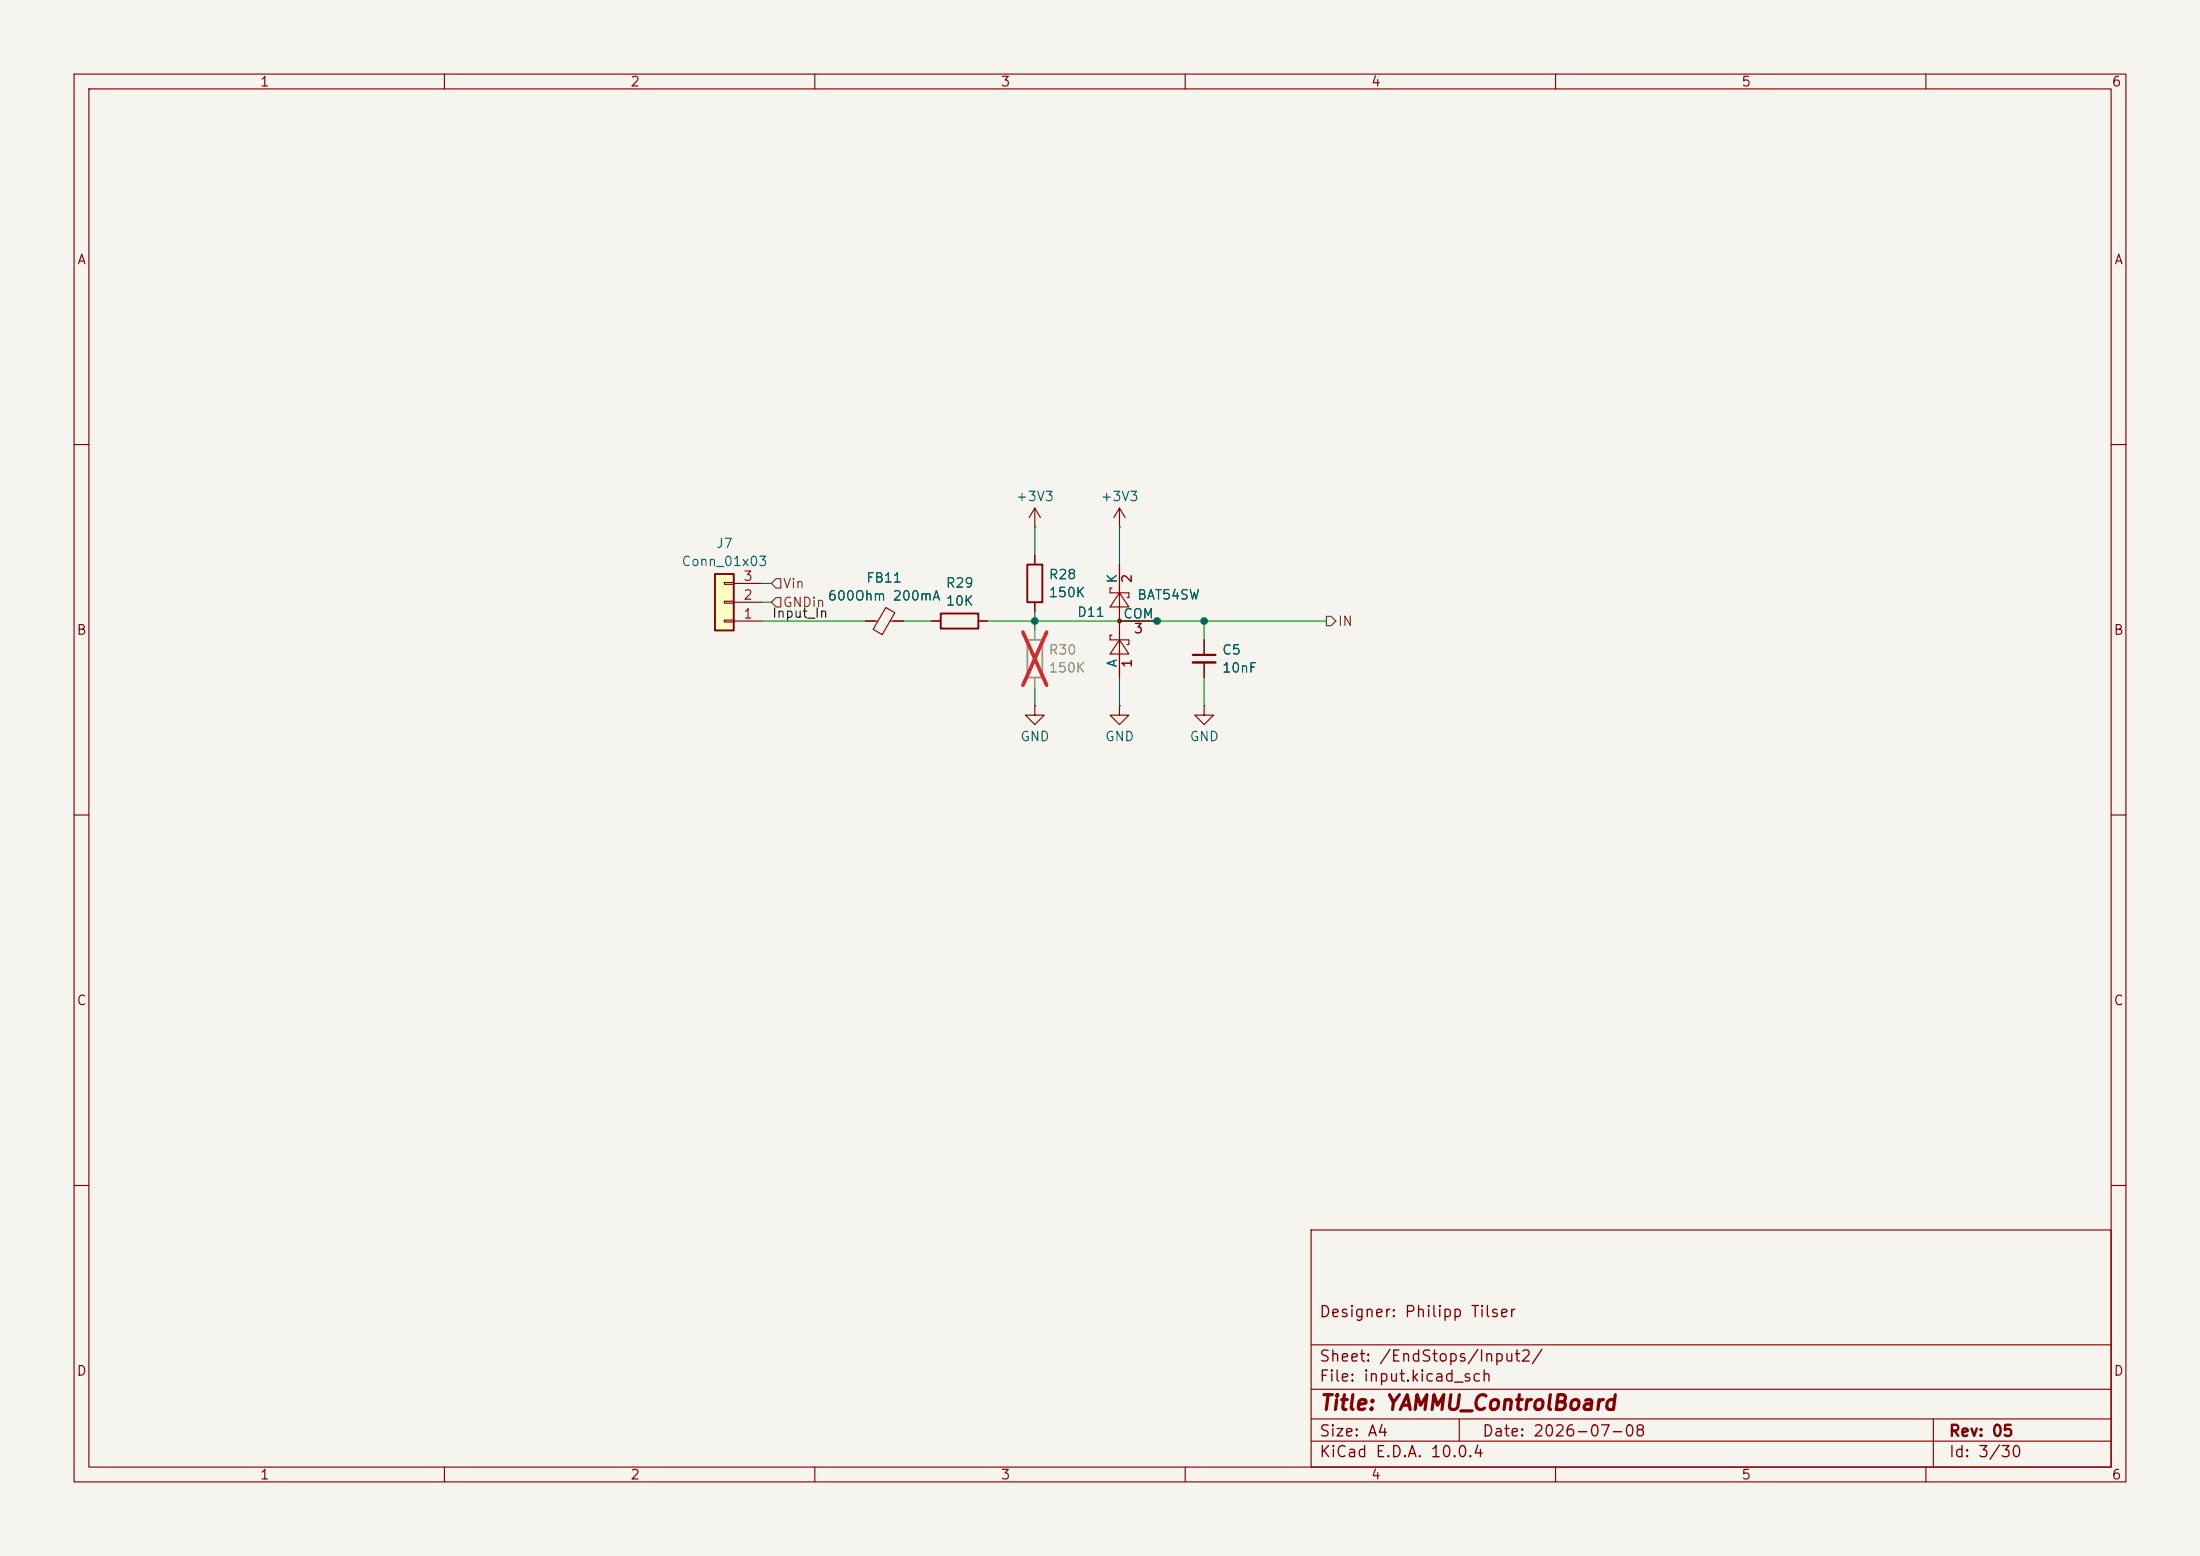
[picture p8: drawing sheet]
<svg xmlns="http://www.w3.org/2000/svg" width="297mm" height="210mm" viewBox="0 0 297 210" stroke-linecap="round" stroke-linejoin="round" font-family="sans-serif">
<path d="M0 0h297v210h-297z" fill="#f5f4ef" stroke="#f5f4ef" stroke-width=".14"/>
<g fill="none" stroke="#840000" stroke-width=".15">
<path d="M10 10h277v190h-277zM12 12h273v186h-273zM60 10v2M110 10v2M160 10v2M210 10v2M260 10v2M10 60h2M285 60h2M10 110h2M285 110h2M10 160h2"/>
<path d="M177 166h108v32h-108zM285 160h2M60 198v2M110 198v2M160 198v2M177 194.5h108M177 191.5h108M177 187.5h108M177 181.5h108M197 191.5v3M210 198v2M260 198v2"/>
<path d="M261 191.5v6.5"/>
</g>
<path d="M96.5 77.5h2.6v7.6h-2.6z" fill="#ffffc2"/>
<path d="M96.5 77.5h2.6v7.6h-2.6zM138.7 76.2h2v5.1h-2zM127 82.8h5.1v2h-5.1z" fill="none" stroke="#840000" stroke-width=".25"/>
<g fill="none" stroke="#840000" stroke-width=".15">
<path d="M97.8 78.6h1.3v.3h-1.3zM99.1 78.7h3.8M139.7 71.1h.1M139.7 68.6v2.5M139.7 74.9v1.3M139.7 68.6l-.8 1.3M139.7 68.6l.8 1.3M150.1 79.4h-.2v.6h2.5v.6h-.3M151.1 71.1h.1M151.1 68.6l-.7 1.3M151.1 68.6l.8 1.3M151.1 68.6v2.5"/>
<path d="M151.1 76.2v15.2M97.8 83.7h1.3v.2h-1.3zM97.8 81.2h1.3v.2h-1.3zM99.1 83.8h3.8M99.1 81.3h3.8M116.8 83.8h1.7M119.6 82l1.2 .7-1.7 2.9-1.2-.7zM120.2 83.8h1.7M125.7 83.8h1.3M132.1 83.8h1.2M139.7 95.3v1.2h1.3l-1.3 1.3-1.3-1.3h1.3M139.7 95.3h.1"/>
<path d="M139.7 81.3v1.3M150.1 85.7h-.2v.7h2.5v.6h-.3M151.1 95.3v1.2h1.3l-1.3 1.3-1.2-1.3h1.2M151.1 95.3h.1M151.1 86.4l1.3 1.9h-2.5zM151.1 80l1.3 1.9h-2.5zM151.1 83.8h5.1M162.6 95.3v1.2h1.2l-1.2 1.3-1.3-1.3h1.3M162.6 95.3h.1M162.6 86.4v2M162.6 89.4v2"/>
</g>
<path d="M161 88.4h3.1" fill="none" stroke="#840000" stroke-width=".3"/>
<path d="M161 89.4h3.1" fill="none" stroke="#840000" stroke-width=".33"/>
<path d="M138.7 86.4h2v5h-2z" fill="none" stroke="#9c9b98" stroke-width=".25"/>
<path d="M139.7 85.1v1.3M139.7 91.4v1.3" fill="none" stroke="#9c9b98" stroke-width=".15"/>
<path d="M138.1 85.3l3.2 7.2M141.3 85.3l-3.2 7.2" fill="none" stroke="#e12e31" stroke-width=".46"/>
<circle cx="151.1" cy="83.8" r=".25" fill="#840000" stroke="#840000" stroke-width=".15"/>
<path d="M104.8 78.1h.6v1.3h-.6l-.7-.7zM104.8 80.6h.6v1.3h-.6l-.7-.6zM179.1 83.2h.6l.6 .6-.6 .7h-.6z" fill="none" stroke="#725600" stroke-width=".15"/>
<path d="M102.9 78.7h1.2M139.7 71.1v3.8M151.1 71.1v5.1M102.9 81.3h1.2M102.9 83.8h13.9M121.9 83.8h3.8M133.3 83.8h45.8M139.7 82.6v2.5M139.7 92.7v2.6M151.1 91.4v3.9M162.6 83.8v2.6M162.6 91.4v3.9" fill="none" stroke="#009600" stroke-width=".15"/>
<g fill="#009600" stroke="#009600" stroke-width=".14">
<circle cx="156.2" cy="83.8" r=".46"/>
<circle cx="139.7" cy="83.8" r=".46"/>
<circle cx="162.6" cy="83.8" r=".46"/>
</g>
<text font-size="2" fill="#840000" x="178" y="190.8">Title: YAMMU_ControlBoard</text>
<g font-size="1.5" fill="#840000">
<text x="178" y="178.2">Designer: Philipp Tilser</text>
<text x="178" y="184.2">Sheet: /EndStops/Input2/</text>
<text x="178" y="186.9">File: input.kicad_sch</text>
<text x="178" y="197.1">KiCad E.D.A. 10.0.4</text>
<text x="178" y="194.3">Size: A4</text>
<text x="200" y="194.3">Date: 2026-07-08</text>
<text x="263" y="194.3">Rev: 05</text>
<text x="263" y="197.1">Id: 3/30</text>
</g>
<g font-size="1.3" fill="#840000">
<text x="35" y="12">1</text>
<text x="85" y="12">2</text>
<text x="135" y="12">3</text>
<text x="185" y="12">4</text>
<text x="235" y="12">5</text>
<text x="285" y="12">6</text>
<text x="10.3" y="36">A</text>
<text x="285.3" y="36">A</text>
<text x="10.3" y="86">B</text>
<text x="285.3" y="86">B</text>
<text x="10.3" y="136">C</text>
<text x="285.3" y="136">C</text>
<text x="10.3" y="186">D</text>
<text x="285.3" y="186">D</text>
<text x="35" y="200">1</text>
<text x="85" y="200">2</text>
<text x="135" y="200">3</text>
<text x="185" y="200">4</text>
<text x="235" y="200">5</text>
<text x="285" y="200">6</text>
</g>
<g font-size="1.3" fill="#006464">
<text x="137.1" y="68">+3V3</text>
<text x="148.5" y="68">+3V3</text>
<text x="91.9" y="76.7">Conn_01x03</text>
<text x="96.6" y="74.3">J7</text>
<text x="111.7" y="81.4">600Ohm 200mA</text>
<text x="116.9" y="78.9">FB11</text>
<text x="127.6" y="79.6">R29</text>
<text x="127.6" y="82.1">10K</text>
<text x="141.5" y="80.9">150K</text>
<text x="141.5" y="78.5">R28</text>
<text x="145.3" y="83.6">D11</text>
<text x="151.1" y="78.8" transform="rotate(-90 151.1 78.8)">K</text>
<text x="151.5" y="83.8">COM</text>
<text x="153.4" y="81.2">BAT54SW</text>
<text x="164.9" y="88.7">C5</text>
<text x="151.1" y="90.2" transform="rotate(-90 151.1 90.2)">A</text>
<text x="164.9" y="91.1">10nF</text>
<text x="137.7" y="100.4">GND</text>
<text x="149.1" y="100.4">GND</text>
<text x="160.5" y="100.4">GND</text>
</g>
<g font-size="1.3" fill="#a90000">
<text x="100.3" y="83.8">1</text>
<text x="100.3" y="81.3">2</text>
<text x="100.3" y="78.7">3</text>
<text x="153.1" y="78.8" transform="rotate(-90 153.1 78.8)">2</text>
<text x="153" y="85.8">3</text>
<text x="153.1" y="90.2" transform="rotate(-90 153.1 90.2)">1</text>
</g>
<text font-size="1.3" fill="#0f0f0f" x="104.1" y="83.7">Input_In</text>
<g font-size="1.3" fill="#725600">
<text x="105.6" y="79.7">Vin</text>
<text x="105.6" y="82.3">GNDin</text>
<text x="180.5" y="84.8">IN</text>
</g>
<g font-size="1.3" fill="#939391">
<text x="141.5" y="88.7">R30</text>
<text x="141.5" y="91.1">150K</text>
</g>
</svg>
